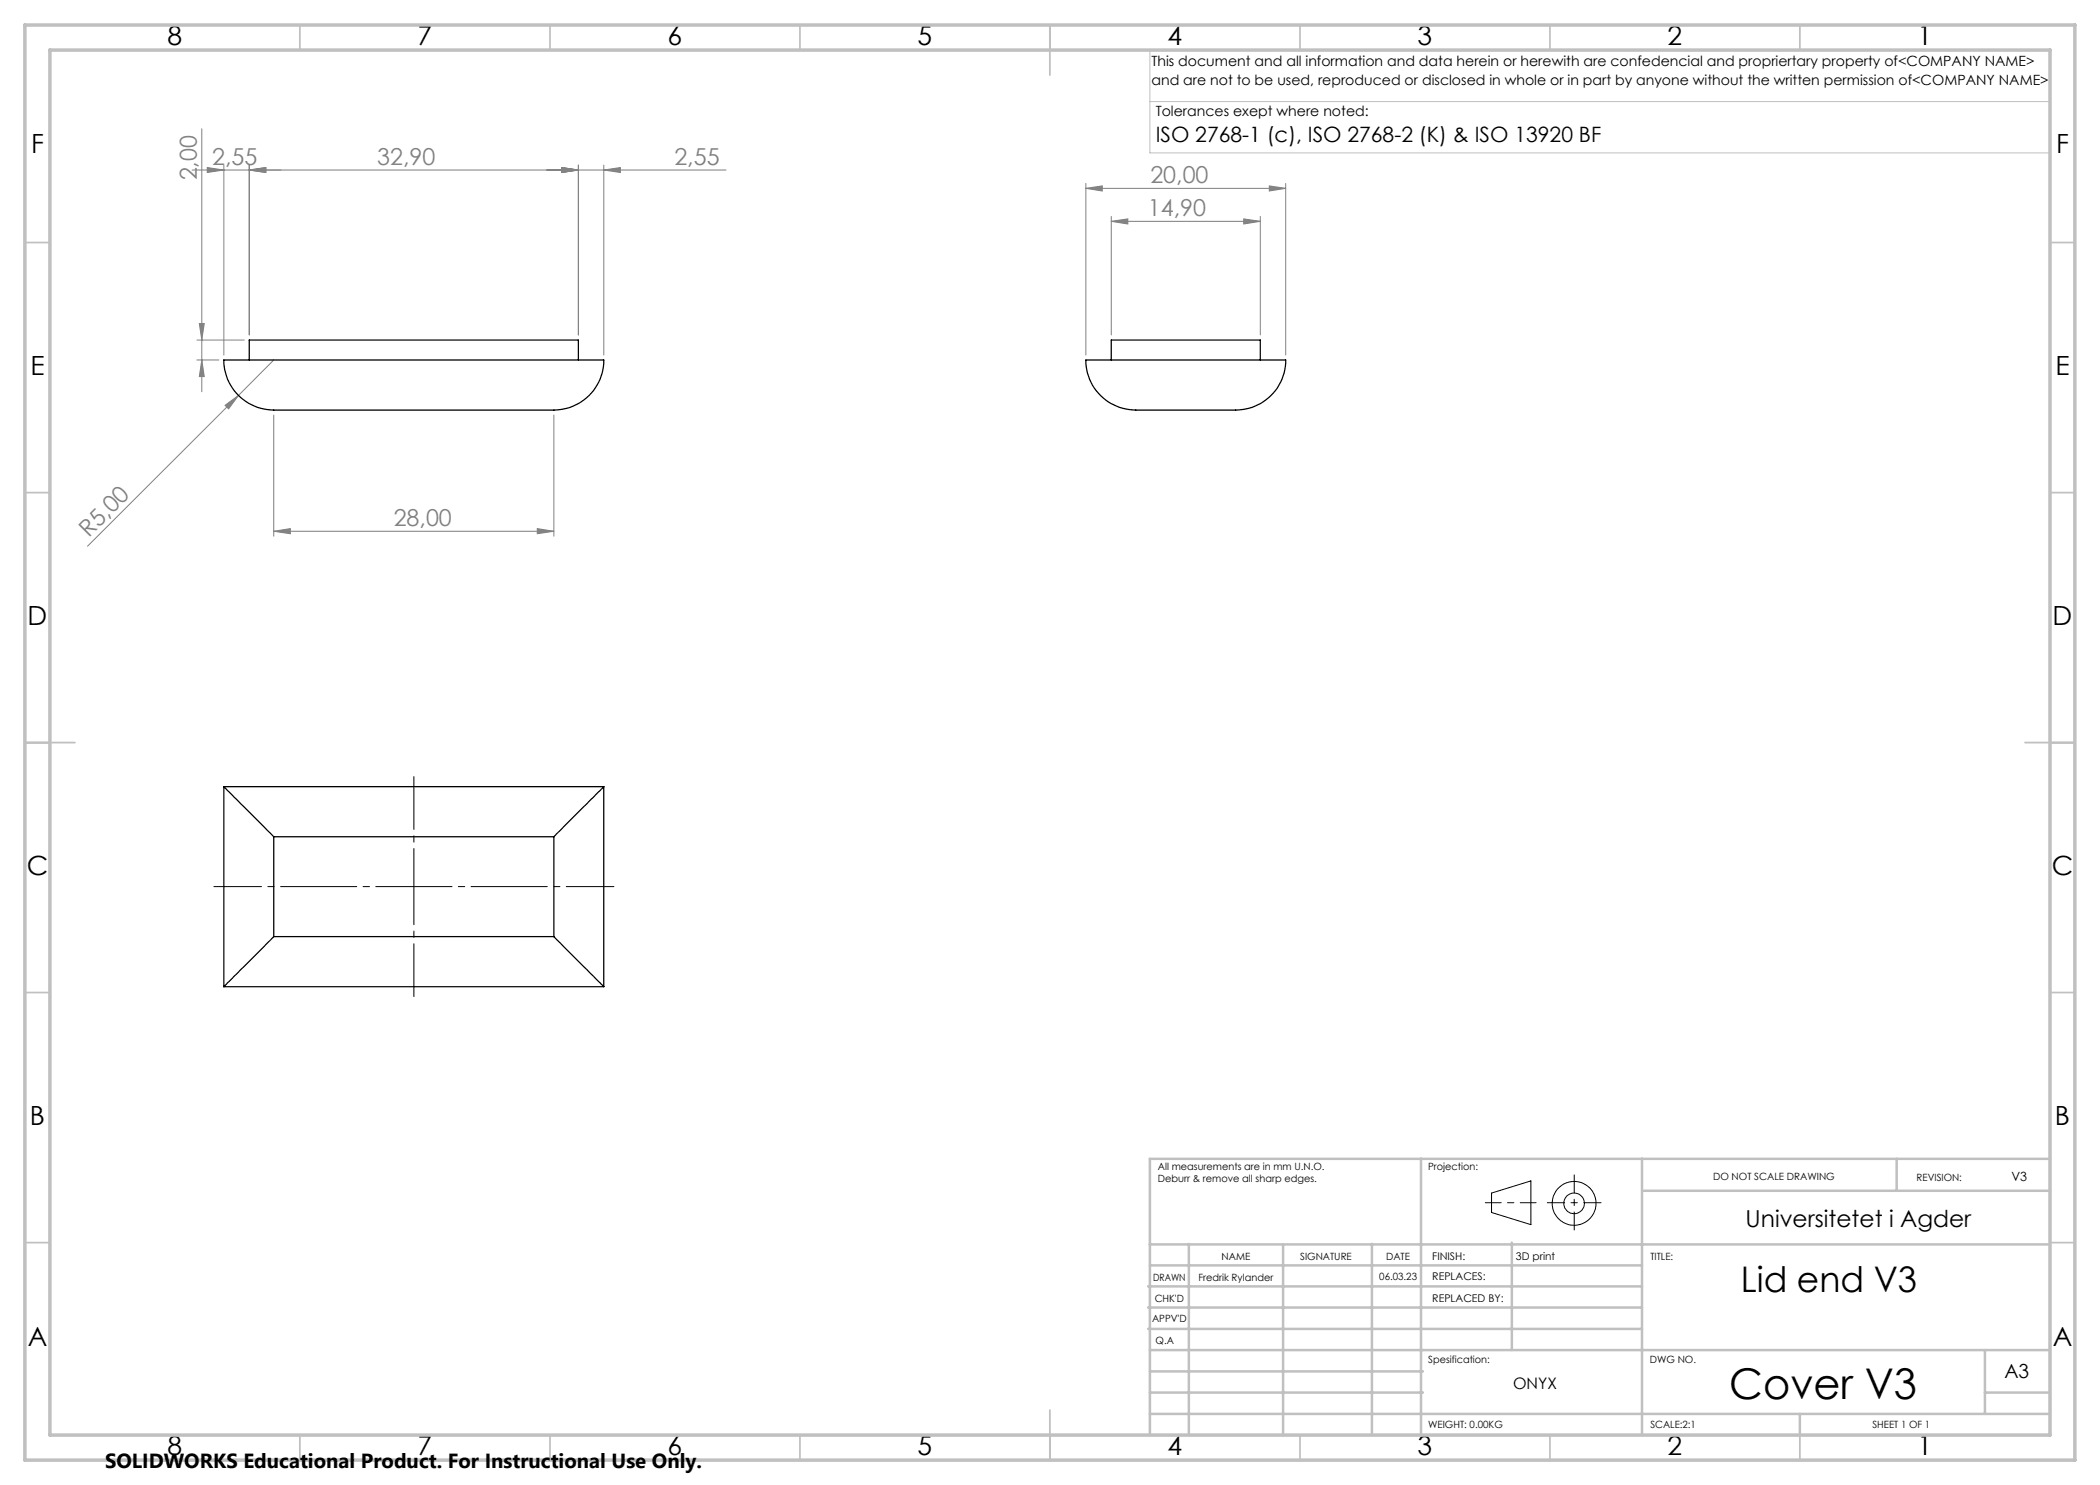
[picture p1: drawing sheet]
<svg xmlns="http://www.w3.org/2000/svg" width="420mm" height="297mm" viewBox="0 0 420 297" stroke-linecap="round" stroke-linejoin="round" font-family="sans-serif">
<g fill="none" stroke="#000" stroke-width=".2">
<path d="M298.3 238.6l7.9-2.4v8.7l-7.9-2.4z"/>
<circle cx="314.8" cy="240.7" r="2.07"/>
<circle cx="314.8" cy="240.7" r="4.4"/>
</g>
<g fill="none" stroke="#808080" stroke-width=".2">
<path d="M40.4 25.7v52.6M41.5 33.5l3.3 .5-3.3 .5zM44.8 33v38M49.8 34l3.4-.5v1zM49.8 33v34M112.4 33.5l3.3 .5-3.3 .5zM115.7 33v34M120.8 34l3.3-.5v1zM120.8 33v38M145.2 34h-106.8M217.2 37.7l3.3-.5v1zM217.2 36.7v34.3"/>
<path d="M217.2 37.7h39.9M253.9 37.2l3.2 .5-3.2 .5zM257.1 36.7v34.3M222.3 44.3l3.3-.5v1zM222.3 43.3v23.7M222.3 44.3h29.8M248.7 43.8l3.4 .5-3.4 .5zM252.1 43.3v23.7M39.4 68h9.5M39.4 72h4.4M39.9 64.7h1l-.5 3.3zM40.4 72l.5 3.3h-1z"/>
<path d="M47.7 79.1l-30.2 30.2M54.8 72l-7.1 7.1M45 81.1l2.7-2-2 2.7zM54.8 83v24.2M110.8 83v24.2M54.8 106.3l3.3-.6v1zM54.8 106.3h56M107.5 105.7l3.3 .6-3.3 .4z"/>
</g>
<path d="M82.8 155.3v44" fill="none" stroke="#000" stroke-width=".2" stroke-dasharray="15.2 1.3 1.3 1.3" stroke-dashoffset="4.7"/>
<path d="M122.8 177.3h-80" fill="none" stroke="#000" stroke-width=".2" stroke-dasharray="15.2 1.3 1.3 1.3" stroke-dashoffset="5.7"/>
<path d="M297.1 240.5h10.1" fill="none" stroke="#000" stroke-width=".2" stroke-dasharray="15.2 1.3 1.3 1.3" stroke-dashoffset="12.1"/>
<path d="M314.8 235v11" fill="none" stroke="#000" stroke-width=".2" stroke-dasharray="15.2 1.3 1.3 1.3" stroke-dashoffset="11.6"/>
<path d="M309.5 240.5h10.7" fill="none" stroke="#000" stroke-width=".2" stroke-dasharray="15.2 1.3 1.3 1.3" stroke-dashoffset="11.8"/>
<path d="M230 10v20.6h180M230.5 10h179.5v33M230 20.3h180" fill="none" stroke="#c0c0c0" stroke-width=".2"/>
<g fill="none" stroke="#c0c0c0" stroke-width=".35">
<path d="M60 5v5M110 5v5M160 5v5M210 5v10M260 5v5M310 5v5M360 5v5M5 48.5h5M410 48.5h5M5 98.5h5M410 98.5h5M5 148.5h10"/>
<path d="M405 148.5h10M5 198.5h5M410 198.5h5M5 248.5h5M410 248.5h5M60 287v5M110 287v5M160 287v5M210 282v10M260 287v5M310 287v5M360 287v5"/>
</g>
<g fill="none" stroke="#c0c0c0" stroke-width=".5">
<path d="M284.2 231.8v55.2M328.4 231.8v55.2M328.8 238.2h81.2M379.3 231.8v6.4M410 231.8h-180v55.2M229.6 257.3h98.8M230 248.9h179.6M230 253.1h98.4M237.8 248.8v38.2M256.6 248.9v38.2M274.4 248.8v38.2M302.4 248.5v21.5"/>
<path d="M229.6 265.8h98.8M229.6 261.5h98.8M230 278.5h54.6M230 274.3h54.6M230 270h180M397 278.5h13M397 270v12.8M230 282.8h180M360 282.8v4.2"/>
</g>
<path d="M5 5h410v287h-410zM10 10h400v277h-400z" fill="none" stroke="#c0c0c0" stroke-width=".7"/>
<g fill="#808080">
<path d="M45 81.1l2.7-2-2 2.7z"/>
<path d="M107.5 105.7l3.3 .6-3.3 .4zM54.8 106.3l3.3-.6v1zM49.8 34l3.4-.5v1zM41.5 33.5l3.3 .5-3.3 .5z"/>
<path d="M49.8 34l3.4-.5v1zM112.4 33.5l3.3 .5-3.3 .5zM112.4 33.5l3.3 .5-3.3 .5zM120.8 34l3.3-.5v1zM222.3 44.3l3.3-.5v1zM248.7 43.8l3.4 .5-3.4 .5zM217.2 37.7l3.3-.5v1zM253.9 37.2l3.2 .5-3.2 .5z"/>
<path d="M39.9 64.7h1l-.5 3.3zM40.4 72l.5 3.3h-1z"/>
</g>
<g fill="none" stroke="#000" stroke-width=".25">
<path d="M44.8 72h76a10 10 0 0 1-10 10h-56a10 10 0 0 1-10-10zM49.8 72v-4h65.9v4M217.2 72h39.9a10 10 0 0 1-9.9 10h-20a10 10 0 0 1-10-10zM222.2 72v-4h29.9v4M44.8 157.3l10 10.1M44.8 157.3v40M44.8 157.3h76M120.8 157.3l-10 10.1M120.8 157.3v40M54.8 167.4v19.9M54.8 167.4h56M110.8 167.4v19.9"/>
<path d="M44.8 197.3h76M54.8 187.3l-10 10M54.8 187.3h56M110.8 187.3l10 10"/>
</g>
<text font-size="8.5" x="345.8" y="279.7">Cover V3</text>
<text font-size="7.1" x="348.2" y="258.5">Lid end V3</text>
<g font-size="5.3">
<text x="33.5" y="8.9">8</text>
<text x="83.5" y="8.9">7</text>
<text x="133.5" y="8.9">6</text>
<text x="183.5" y="8.9">5</text>
<text x="233.5" y="8.9">4</text>
<text x="283.5" y="8.9">3</text>
<text x="333.5" y="8.9">2</text>
<text x="383.5" y="8.9">1</text>
<text x="6.2" y="30.7">F</text>
<text x="411.2" y="30.7">F</text>
<text x="6.1" y="74.9">E</text>
<text x="411.1" y="74.9">E</text>
<text x="5.5" y="124.9">D</text>
<text x="410.5" y="124.9">D</text>
<text x="5.3" y="174.9">C</text>
<text x="410.3" y="174.9">C</text>
<text x="6" y="224.9">B</text>
<text x="411" y="224.9">B</text>
<text x="5.5" y="269.2">A</text>
<text x="410.5" y="269.2">A</text>
<text x="33.5" y="290.9">8</text>
<text x="83.5" y="290.9">7</text>
<text x="133.5" y="290.9">6</text>
<text x="183.5" y="290.9">5</text>
<text x="233.5" y="290.9">4</text>
<text x="283.5" y="290.9">3</text>
<text x="333.5" y="290.9">2</text>
<text x="383.5" y="290.9">1</text>
</g>
<g font-size="4.7" fill="#808080">
<text x="42.4" y="33">2,55</text>
<text x="75.4" y="33">32,90</text>
<text x="134.9" y="33">2,55</text>
<text x="39.4" y="36.1" transform="rotate(-90 39.4 36.1)">2,00</text>
<text x="230.1" y="36.6">20,00</text>
<text x="229.6" y="43.2">14,90</text>
<text x="17.7" y="107.6" transform="rotate(-45 17.7 107.6)">R5,00</text>
<text x="78.7" y="105.2">28,00</text>
</g>
<text font-size="4.7" x="349.1" y="245.3">Universitetet i Agder</text>
<text font-size="4.2" x="231.1" y="28.5">ISO 2768-1 (c), ISO 2768-2 (K) &amp; ISO 13920 BF</text>
<text font-size="4.1" x="21" y="293.7">SOLIDWORKS Educational Product. For Instructional Use Only.</text>
<text font-size="3.9" x="400.9" y="275.5">A3</text>
<text font-size="3.2" x="302.6" y="277.9">ONYX</text>
<g font-size="2.8">
<text x="230.3" y="13.1">This document and all information and data herein or herewith are confedencial and propriertary property of&lt;COMPANY NAME&gt;</text>
<text x="230.3" y="16.9">and are not to be used, reproduced or disclosed in whole or in part by anyone without the written permission of&lt;COMPANY NAME&gt;</text>
<text x="231.1" y="23.1">Tolerances exept where noted:</text>
</g>
<text font-size="2.5" x="402.3" y="236.1">V3</text>
<g font-size="2.1">
<text x="286.4" y="251.9">FINISH:</text>
<text x="303.2" y="251.9">3D print</text>
<text x="286.5" y="256">REPLACES:</text>
<text x="286.5" y="260.4">REPLACED BY:</text>
</g>
<g font-size="2">
<text x="231.6" y="234">All measurements are in mm U.N.O.</text>
<text x="285.6" y="234">Projection:</text>
<text x="231.6" y="236.5">Deburr &amp; remove all sharp edges.</text>
<text x="342.6" y="236">DO NOT SCALE DRAWING</text>
<text x="383.3" y="236.2">REVISION:</text>
<text x="244.3" y="252">NAME</text>
<text x="260" y="251.9">SIGNATURE</text>
<text x="277.2" y="251.9">DATE</text>
<text x="330.1" y="251.9">TITLE:</text>
<text x="230.6" y="256.1">DRAWN</text>
<text x="239.7" y="256.1">Fredrik Rylander</text>
<text x="275.9" y="255.9">06.03.23</text>
<text x="230.9" y="260.3">CHK'D</text>
<text x="230.4" y="264.4">APPV'D</text>
<text x="231.1" y="268.8">Q.A</text>
<text x="285.6" y="272.5">Spesification:</text>
<text x="330" y="272.5">DWG NO.</text>
<text x="285.6" y="285.5">WEIGHT: 0.00KG</text>
<text x="330.1" y="285.6">SCALE:2:1</text>
<text x="374.5" y="285.6">SHEET 1 OF 1</text>
</g>
</svg>
